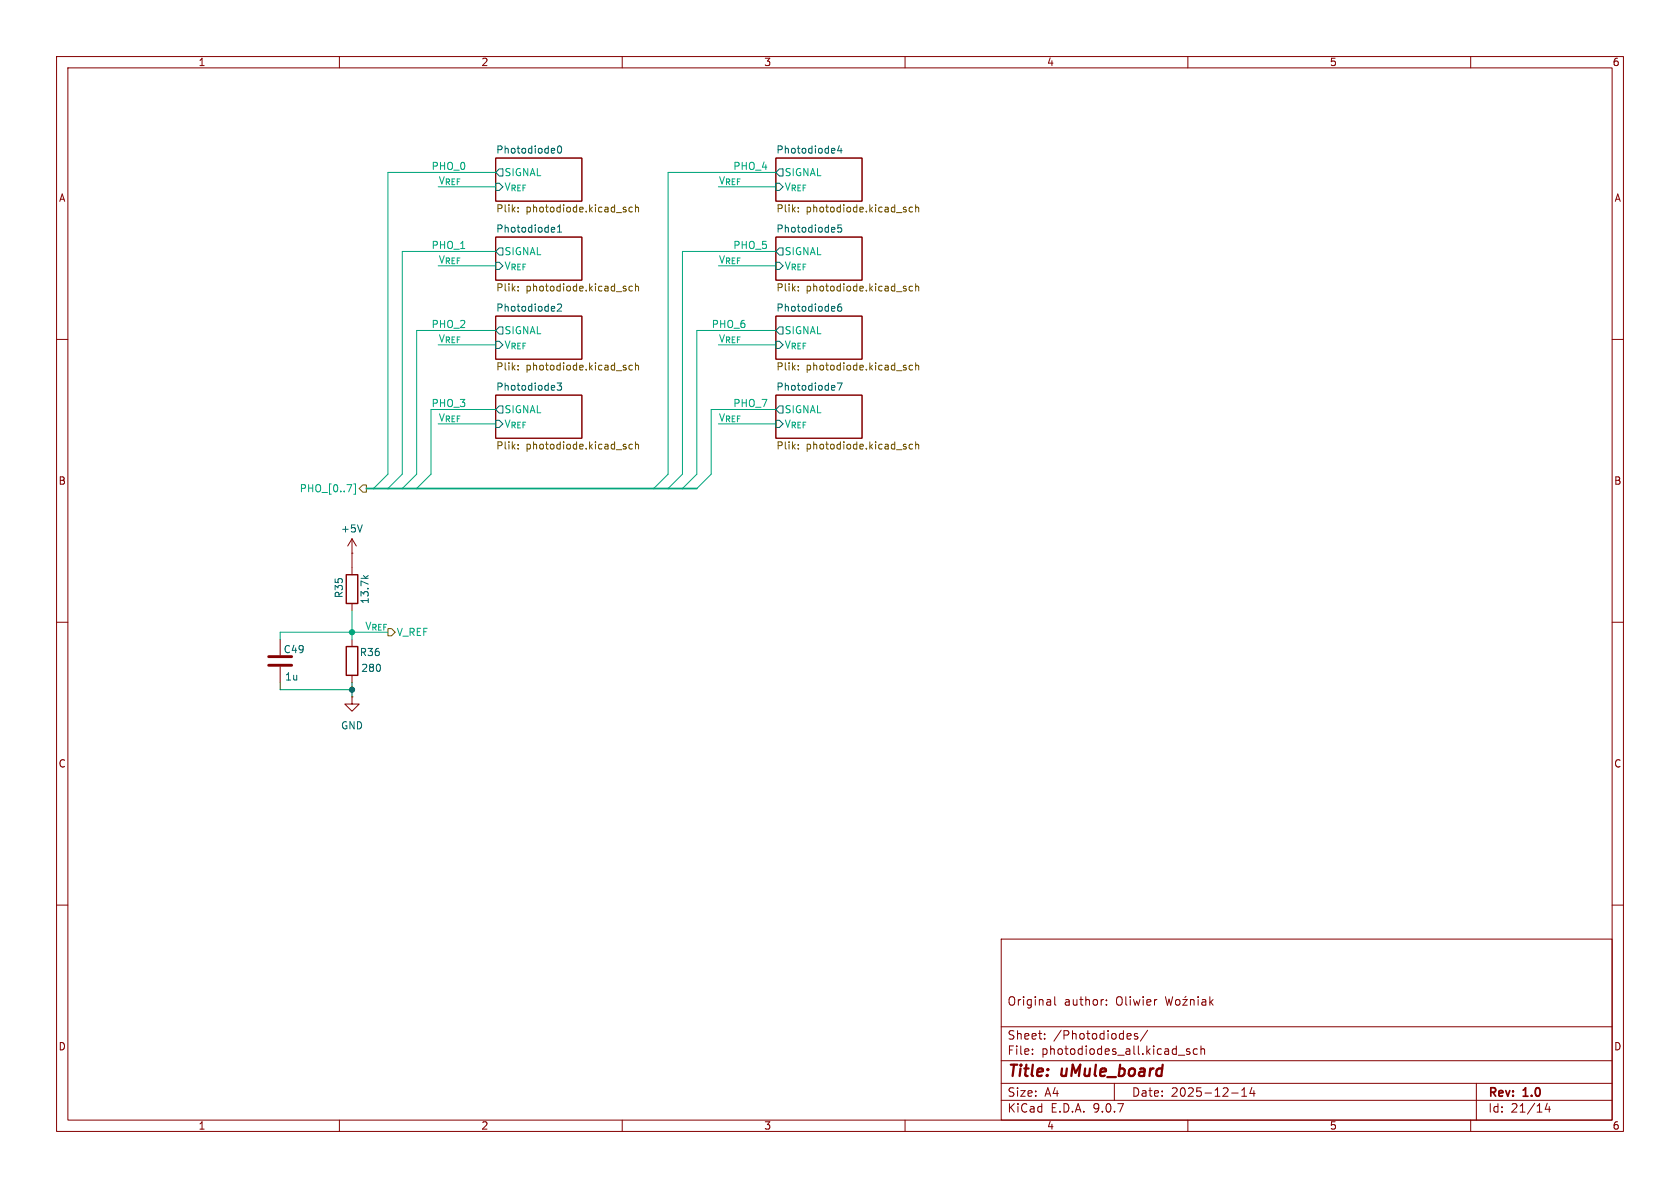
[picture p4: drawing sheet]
<svg xmlns="http://www.w3.org/2000/svg" width="297mm" height="210mm" viewBox="0 0 297 210" stroke-linecap="round" stroke-linejoin="round" font-family="sans-serif">
<g fill="none" stroke="#840000" stroke-width=".18">
<path d="M10 10h277v190h-277zM12 12h273v186h-273zM60 10v2M110 10v2M160 10v2M210 10v2M260 10v2M87.6 27.9h15.3v7.7h-15.3zM137.2 27.9h15.2v7.7h-15.2zM87.6 41.9h15.3v7.6h-15.3zM87.6 55.9h15.3v7.6h-15.3zM137.2 55.9h15.2v7.6h-15.2z"/>
<path d="M137.2 41.9h15.2v7.6h-15.2zM10 60h2M87.6 69.9h15.3v7.6h-15.3zM137.2 69.9h15.2v7.6h-15.2zM285 60h2M62.2 97.8h.1M62.2 95.3v2.5M62.2 95.3l-.7 1.2M62.2 95.3l.8 1.2M10 110h2M49.5 113v2.8M49.5 117.9v2.8"/>
<path d="M62.2 100.3v1.3M62.2 106.7v1.3M62.2 113v1.3M62.2 119.4v1.3M285 110h2M62.2 123.2v1.3h1.3l-1.3 1.2-1.2-1.2h1.2M62.2 123.2h.1M10 160h2M177 166h108v32h-108zM186.5 176.2v1.3l.2 .2M195.6 177.6v.1M195.6 176.8v.1"/>
<path d="M204.4 176.7h.1M206 176.2l.4 1.5 .3-1.1 .3 1.1 .3-1.5M207.9 176.8l.2-.1 .4 .1 .1 .6-.1 .2-.4 .1-.2-.1zM209.1 176.7h.8l-.8 1h.8M209.7 176.1l-.2 .2M210.5 176.8l.2-.1 .3 .1 .1 .9M210.5 176.7v1M211.8 176.2v.1M211.8 176.7v1M212.5 176.8h.6l.1 .9M213.2 177.1h-.5a.29 .29 0 0 0-.2 .3 .29 .29 0 0 0 .2 .3l.5-.1M213.9 176.2v1.5"/>
<path d="M214 177.1l.5 .6M214.5 176.7l-.6 .6M285 160h2M60 198v2M110 198v2M160 198v2M177 194.5h108M177 191.5h108M177 187.5h108M177 181.5h108M182.5 186.3v.1M182.5 185.5v.1"/>
<path d="M184.7 183.6v.1M184.7 182.8v.1M197 191.5v3M199.7 182.7l.3 .4-.8 .1M199.9 183.6l-.2 .1M201.1 182.8l-.4-.1-.2 .2 .1 .2 .5 .2v.3h-.6M202.9 182.1l-1.3 2M208.3 186.5h1.2M210 198v2M210.3 185.5l-.3-.1-.3 .2 .1 .2 .5 .2v.3h-.6M211.7 185.5l-.5-.1-.2 .3v.4l.1 .2h.6M212.3 185.5l.2-.1 .4 .1 .1 .9"/>
<path d="M212.3 184.9v1.5M217.7 193.2h1.2M219.5 193.8h.9M219.5 192.7l.5-.4v1.5M221.3 192.2l-.3 1.1h.9M221.7 192.8v1M260 198v2M261 191.5v6.5M273.5 195l-.3 1.1h.9M273.9 195.6v1"/>
</g>
<g fill="none" stroke="#006464" stroke-width=".18">
<path d="M87.6 30.5l.7-.7h.6v1.3h-.6zM87.6 32.4h.7l.6 .6-.6 .7h-.7zM98.7 25.9l.2-.1a.68 .68 0 0 1 .4 .6 .68 .68 0 0 1-.4 .7 .84 .84 0 0 1-.2-1.2zM137.2 30.5l.6-.7h.6v1.3h-.6zM137.2 32.4h.6l.6 .6-.6 .7h-.6zM148.4 25.7l-.3 .9h.8M148.7 26.2v.9M148.8 39.8h-.7v.6l.2-.2 .4 .1 .1 .2v.4l-.2 .1-.5-.1M87.6 44.5l.7-.7h.6v1.3h-.6zM87.6 46.4h.7l.6 .6-.6 .6h-.7zM88.3 57.8h.6v1.3h-.6l-.7-.7zM97.6 40.2h.4l.1 .3-.6 .1"/>
<path d="M98 41h-.4M98.6 53.9l.4-.2 .3 .4-.8 .9h.8M98.6 41h.7M98.6 40.1l.3-.3v1.2M137.2 58.4l.6-.6h.6v1.3h-.6zM137.2 44.5l.6-.7h.6v1.3h-.6zM137.2 46.4h.6l.6 .6-.6 .6h-.6zM148.7 53.7l-.4 .1a.86 .86 0 0 0 0 1.2l.5-.1v-.4l-.2-.3h-.3l-.2 .3M87.6 60.3h.7l.6 .7-.6 .6h-.7zM87.6 74.3h.7l.6 .6-.6 .7h-.7zM88.3 71.8h.6v1.2h-.6l-.7-.6zM98.5 67.7h.8l-.4 .5 .3 .1v.6l-.2 .1-.5-.1"/>
<path d="M137.2 60.3h.6l.6 .7-.6 .6h-.6zM137.2 74.3h.6l.6 .6-.6 .7h-.6zM137.8 71.8h.6v1.2h-.6l-.6-.6zM148 67.7h.9l-.6 1.3M64 92.8l-.4 1.3M64.2 101.8l.5 .4M65.1 101.8l-.5 .3"/>
</g>
<g fill="none" stroke="#725600" stroke-width=".18">
<path d="M91.6 36.7v.1M91.6 37.3v.2M110.5 37l.2 .2-.2 .3M110.5 36.6l.2 .1M111.8 36.7l-.4-.1-.2 .3 .1 .5h.5M112.3 36.2v1.3M112.3 36.7l.2-.1 .3 .1 .1 .8M141.1 36.7v.1M141.1 37.3v.2M160.1 37l.1 .2-.1 .3M160.1 36.6l.1 .1M161.3 36.7l-.3-.1-.3 .3 .1 .5h.5"/>
<path d="M161.9 36.2v1.3M161.9 36.7l.2-.1 .3 .1v.8M91.6 51.3v.1M91.6 50.7v.1M110.5 51l.2 .2-.2 .2M110.5 50.6l.2 .1M111.8 50.7l-.4-.1-.2 .2 .1 .6h.5M112.3 50.7l.2-.1 .3 .1 .1 .7M112.3 50.2v1.2M141.1 50.7v.1M141.1 51.3v.1M160.1 51l.1 .2-.1 .2"/>
<path d="M160.1 50.6l.1 .1M161.3 50.7l-.3-.1-.3 .2 .1 .6h.5M161.9 50.2v1.2M161.9 50.7l.2-.1 .3 .1v.7M91.6 64.6v.1M91.6 65.3v.1M91.6 78.6v.1M91.6 79.3v.1M110.5 65l.2 .2-.2 .2M110.5 79l.2 .1-.2 .3M110.5 64.6h.2M110.5 78.5l.2 .1"/>
<path d="M111.8 64.6h-.4l-.2 .2 .1 .5h.5M111.8 78.6l-.4-.1-.2 .3 .1 .5h.5M112.3 64.7l.2-.1h.3l.1 .8M112.3 78.7l.2-.2 .3 .1 .1 .8M112.3 64.1v1.3M112.3 78.1v1.3M141.1 65.3v.1M141.1 64.6v.1M141.1 78.6v.1M141.1 79.3v.1M160.1 65l.1 .2-.1 .2M160.1 79l.1 .1-.1 .3"/>
<path d="M160.1 64.6h.1M160.1 78.5l.1 .1M161.3 64.6h-.3l-.3 .2 .1 .5h.5M161.3 78.6l-.3-.1-.3 .3 .1 .5h.5M161.9 64.7l.2-.1h.3v.8M161.9 64.1v1.3M161.9 78.1v1.3M161.9 78.7l.2-.2 .3 .1v.8M64.1 85.7h.7v1.3h-.7l-.6-.6zM68.6 111.1h.6l.6 .7-.6 .6h-.6z"/>
</g>
<path d="M61.2 114.3h2v5.1h-2zM61.2 101.6h2v5.1h-2z" fill="none" stroke="#840000" stroke-width=".25"/>
<path d="M47.5 116.1h4.1M47.5 117.6h4.1" fill="none" stroke="#840000" stroke-width=".51"/>
<g fill="none" stroke="#00a57c" stroke-width=".18">
<path d="M77.5 33h10.1M87.6 30.5h-19v53.3l-2.6 2.6M127 33h10.2M137.2 30.5h-19.1v53.3l-2.5 2.6M77.5 47h10.1M87.6 58.4h-13.9v25.4l-2.6 2.6M87.6 44.5h-16.5v39.3l-2.5 2.6M127 47h10.2M137.2 58.4h-14v25.4l-2.6 2.6M137.2 44.5h-16.6v39.3l-2.5 2.6M77.5 61h10.1M77.5 74.9h10.1"/>
<path d="M87.6 72.4h-11.4v11.4l-2.5 2.6M127 61h10.2M127 74.9h10.2M137.2 72.4h-11.5v11.4l-2.5 2.6M61.3 85.7h.9l-.6 1.2M62.5 85.5h.3v1.9h-.3M62.2 108v5M68.6 111.8h-19.1v1.2"/>
</g>
<path d="M64.8 86.4h58.4" fill="none" stroke="#00a57c" stroke-width=".3"/>
<path d="M49.5 120.7v1.2h12.7M62.2 120.7v2.5" fill="none" stroke="#009600" stroke-width=".18"/>
<path d="M62.2 97.8v2.5" fill="none" stroke="#f00" stroke-width=".18"/>
<circle cx="62.2" cy="111.8" r=".46" fill="#00a57c" stroke="#00a57c" stroke-width=".18"/>
<circle cx="62.2" cy="121.9" r=".46" fill="#009600" stroke="#009600" stroke-width=".18"/>
<g font-size="2.8" fill="#840000">
<text x="178" y="190.9">Title:</text>
<text x="187.7" y="190.9">uMule_board</text>
</g>
<g font-size="2.1" fill="#840000">
<text x="178" y="178">Original</text>
<text x="188.1" y="178">author:</text>
<text x="197.3" y="178">Oliwier</text>
<text x="178" y="184">Sheet:</text>
<text x="186.2" y="184">/Photodiodes/</text>
<text x="178" y="186.7">File:</text>
<text x="184.1" y="186.7">photodiodes_all.kicad_sch</text>
<text x="178" y="196.9">KiCad</text>
<text x="178" y="194.1">Size:</text>
<text x="184.7" y="194.1">A4</text>
<text x="185.7" y="196.9">E.D.A.</text>
<text x="193.3" y="196.9">9.0.7</text>
<text x="200" y="194.1">Date:</text>
<text x="207" y="194.1">2025-12-14</text>
<text x="263" y="194.3">Rev:</text>
<text x="263" y="196.9">Id:</text>
<text x="267.1" y="196.9">21/14</text>
<text x="269.4" y="194.3">1.0</text>
</g>
<g font-size="1.8" fill="#840000">
<text x="35" y="11.9">1</text>
<text x="85" y="11.9">2</text>
<text x="135" y="11.9">3</text>
<text x="185" y="11.9">4</text>
<text x="235" y="11.9">5</text>
<text x="285" y="11.9">6</text>
<text x="10.3" y="35.9">A</text>
<text x="285.3" y="35.9">A</text>
<text x="10.3" y="85.9">B</text>
<text x="285.3" y="85.9">B</text>
<text x="10.3" y="135.9">C</text>
<text x="285.3" y="135.9">C</text>
<text x="10.3" y="185.9">D</text>
<text x="285.3" y="185.9">D</text>
<text x="35" y="199.9">1</text>
<text x="85" y="199.9">2</text>
<text x="135" y="199.9">3</text>
<text x="185" y="199.9">4</text>
<text x="235" y="199.9">5</text>
<text x="285" y="199.9">6</text>
</g>
<g font-size="1.8" fill="#006464">
<text x="87.6" y="27.2">Photodiode0</text>
<text x="137.2" y="27.2">Photodiode4</text>
<text x="87.6" y="41.2">Photodiode1</text>
<text x="137.2" y="41.2">Photodiode5</text>
<text x="87.6" y="55.2">Photodiode2</text>
<text x="137.2" y="55.2">Photodiode6</text>
<text x="87.6" y="69.1">Photodiode3</text>
<text x="137.2" y="69.1">Photodiode7</text>
<text x="60.2" y="94.3">+5V</text>
<text x="60.8" y="105.8" transform="rotate(-90 60.8 105.8)">R35</text>
<text x="65.4" y="106.9" transform="rotate(-90 65.4 106.9)">13.7k</text>
<text x="50" y="115.7">C49</text>
<text x="63.5" y="116.2">R36</text>
<text x="63.8" y="119">280</text>
<text x="50.3" y="120.5">1u</text>
<text x="60.2" y="129.1">GND</text>
</g>
<g font-size="1.8" fill="#00a57c">
<text x="76.2" y="30.1">PHO_0</text>
<text x="77.5" y="32.7">V_{REF}</text>
<text x="89.1" y="31.3">SIGNAL</text>
<text x="89.1" y="33.9">V_{REF}</text>
<text x="127" y="32.7">V_{REF}</text>
<text x="129.5" y="30.1">PHO_4</text>
<text x="138.6" y="31.3">SIGNAL</text>
<text x="138.6" y="33.9">V_{REF}</text>
<text x="76.2" y="44.1">PHO_1</text>
<text x="77.5" y="46.6">V_{REF}</text>
<text x="89.1" y="45.3">SIGNAL</text>
<text x="89.1" y="47.9">V_{REF}</text>
<text x="127" y="46.6">V_{REF}</text>
<text x="129.5" y="44.1">PHO_5</text>
<text x="138.6" y="45.3">SIGNAL</text>
<text x="138.6" y="47.9">V_{REF}</text>
<text x="76.2" y="58.1">PHO_2</text>
<text x="89.1" y="59.3">SIGNAL</text>
<text x="125.7" y="58.1">PHO_6</text>
<text x="138.6" y="59.3">SIGNAL</text>
<text x="77.5" y="60.6">V_{REF}</text>
<text x="89.1" y="61.8">V_{REF}</text>
<text x="127" y="60.6">V_{REF}</text>
<text x="138.6" y="61.8">V_{REF}</text>
<text x="76.2" y="72">PHO_3</text>
<text x="77.5" y="74.6">V_{REF}</text>
<text x="89.1" y="73.3">SIGNAL</text>
<text x="89.1" y="75.8">V_{REF}</text>
<text x="127" y="74.6">V_{REF}</text>
<text x="129.5" y="72">PHO_7</text>
<text x="138.6" y="73.3">SIGNAL</text>
<text x="138.6" y="75.8">V_{REF}</text>
<text x="52.9" y="87.2">PHO_[0..7]</text>
<text x="64.4" y="111.4">V_{REF}</text>
<text x="70" y="112.6">V_REF</text>
</g>
<g font-size="1.8" fill="#725600">
<text x="87.6" y="37.9">Plik:</text>
<text x="93" y="37.9">photodiode.kicad_sch</text>
<text x="137.2" y="37.9">Plik:</text>
<text x="142.5" y="37.9">photodiode.kicad_sch</text>
<text x="87.6" y="51.8">Plik:</text>
<text x="93" y="51.8">photodiode.kicad_sch</text>
<text x="137.2" y="51.8">Plik:</text>
<text x="142.5" y="51.8">photodiode.kicad_sch</text>
<text x="87.6" y="65.8">Plik:</text>
<text x="93" y="65.8">photodiode.kicad_sch</text>
<text x="137.2" y="65.8">Plik:</text>
<text x="142.5" y="65.8">photodiode.kicad_sch</text>
<text x="87.6" y="79.8">Plik:</text>
<text x="93" y="79.8">photodiode.kicad_sch</text>
<text x="137.2" y="79.8">Plik:</text>
<text x="142.5" y="79.8">photodiode.kicad_sch</text>
</g>
</svg>
